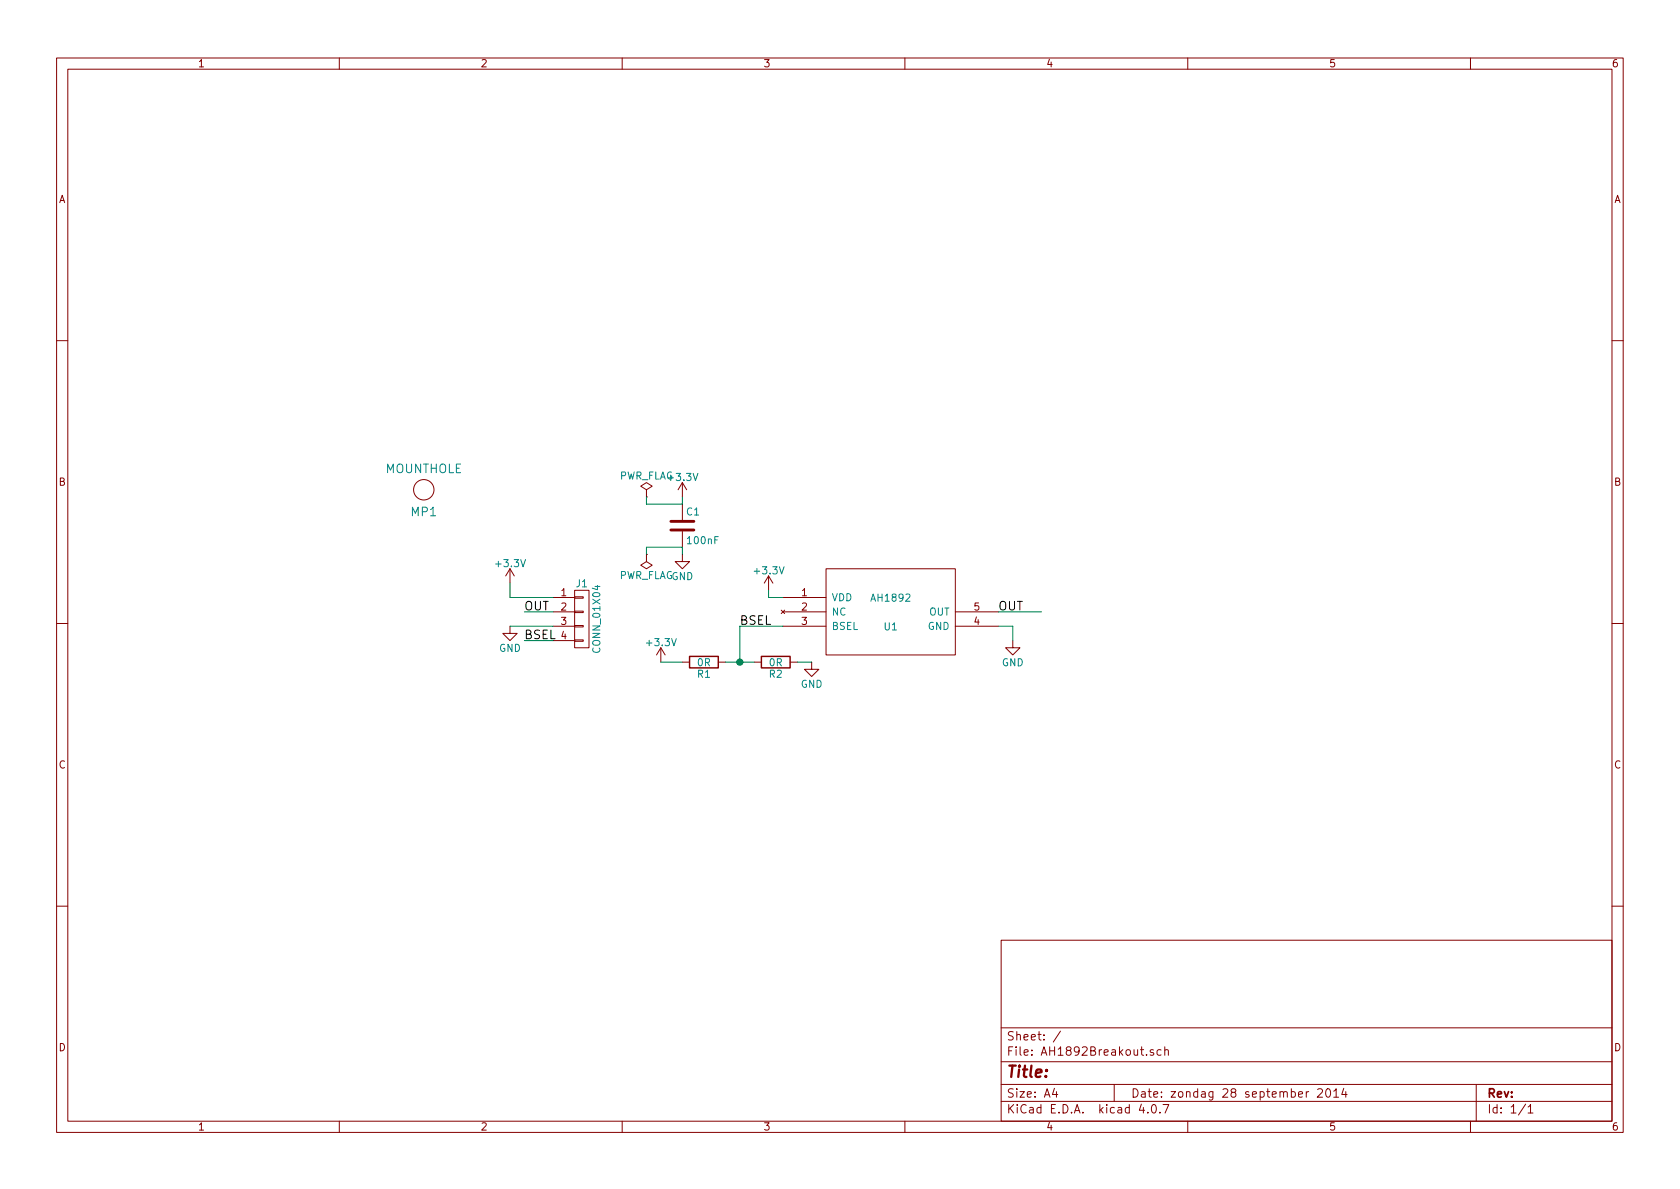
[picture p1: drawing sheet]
EESchema Schematic File Version 2
LIBS:power
LIBS:device
LIBS:transistors
LIBS:conn
LIBS:linear
LIBS:regul
LIBS:74xx
LIBS:cmos4000
LIBS:adc-dac
LIBS:memory
LIBS:xilinx
LIBS:microcontrollers
LIBS:dsp
LIBS:microchip
LIBS:analog_switches
LIBS:motorola
LIBS:texas
LIBS:intel
LIBS:audio
LIBS:interface
LIBS:digital-audio
LIBS:philips
LIBS:display
LIBS:cypress
LIBS:siliconi
LIBS:opto
LIBS:atmel
LIBS:contrib
LIBS:valves
LIBS:KevinsLib
LIBS:w_connectors
LIBS:AH1892Breakout-cache
EELAYER 25 0
EELAYER END
$Descr A4 11693 8268
encoding utf-8
Sheet 1 1
Title ""
Date "zondag 28 september 2014"
Rev ""
Comp ""
Comment1 ""
Comment2 ""
Comment3 ""
Comment4 ""
$EndDescr
$Comp
L AH1892 U1
U 1 1
P 6200 4250
F 0 "U1" H 6200 4150 50  0000 C CNN
F 1 "AH1892" H 6200 4350 50  0000 C CNN
F 2 "KevinLib:AH1892" H 6200 4250 50  0001 C CNN
F 3 "DOCUMENTATION" H 6200 4250 50  0001 C CNN
	1    6200 4250
	1    0    0    -1  
$EndComp
$Comp
L CONN_01X04 J1
U 1 1
P 4050 4300
F 0 "J1" H 4050 4550 50  0000 C CNN
F 1 "CONN_01X04" V 4150 4300 50  0000 C CNN
F 2 "Connectors_JST:JST_PH_B4B-PH-SM4-TB_04x2.00mm_Straight" H 4050 4300 50  0001 C CNN
F 3 "" H 4050 4300 50  0001 C CNN
	1    4050 4300
	1    0    0    -1  
$EndComp
$Comp
L C C1
U 1 1
P 4750 3650
F 0 "C1" H 4775 3750 50  0000 L CNN
F 1 "100nF" H 4775 3550 50  0000 L CNN
F 2 "Resistors_SMD:R_0805_HandSoldering" H 4788 3500 50  0001 C CNN
F 3 "" H 4750 3650 50  0001 C CNN
	1    4750 3650
	1    0    0    -1  
$EndComp
$Comp
L R R1
U 1 1
P 4900 4600
F 0 "R1" V 4980 4600 50  0000 C CNN
F 1 "0R" V 4900 4600 50  0000 C CNN
F 2 "Resistors_SMD:R_1206_HandSoldering" V 4830 4600 50  0001 C CNN
F 3 "" H 4900 4600 50  0001 C CNN
	1    4900 4600
	0    1    1    0   
$EndComp
$Comp
L R R2
U 1 1
P 5400 4600
F 0 "R2" V 5480 4600 50  0000 C CNN
F 1 "0R" V 5400 4600 50  0000 C CNN
F 2 "Resistors_SMD:R_1206_HandSoldering" V 5330 4600 50  0001 C CNN
F 3 "" H 5400 4600 50  0001 C CNN
	1    5400 4600
	0    1    1    0   
$EndComp
$Comp
L +3.3V #PWR01
U 1 1
P 4750 3450
F 0 "#PWR01" H 4750 3300 50  0001 C CNN
F 1 "+3.3V" H 4750 3590 50  0000 C CNN
F 2 "" H 4750 3450 50  0001 C CNN
F 3 "" H 4750 3450 50  0001 C CNN
	1    4750 3450
	1    0    0    -1  
$EndComp
$Comp
L GND #PWR02
U 1 1
P 7050 4450
F 0 "#PWR02" H 7050 4200 50  0001 C CNN
F 1 "GND" H 7050 4300 50  0000 C CNN
F 2 "" H 7050 4450 50  0001 C CNN
F 3 "" H 7050 4450 50  0001 C CNN
	1    7050 4450
	1    0    0    -1  
$EndComp
Wire Wire Line
	6950 4350 7050 4350
Wire Wire Line
	7050 4350 7050 4450
Wire Wire Line
	6950 4250 7250 4250
Wire Wire Line
	3850 4250 3650 4250
Text Label 6950 4250 0    60   ~ 0
OUT
Text Label 3650 4250 0    60   ~ 0
OUT
Wire Wire Line
	5450 4350 5150 4350
Wire Wire Line
	5150 4350 5150 4600
Wire Wire Line
	5050 4600 5250 4600
Connection ~ 5150 4600
$Comp
L GND #PWR03
U 1 1
P 5650 4600
F 0 "#PWR03" H 5650 4350 50  0001 C CNN
F 1 "GND" H 5650 4450 50  0000 C CNN
F 2 "" H 5650 4600 50  0001 C CNN
F 3 "" H 5650 4600 50  0001 C CNN
	1    5650 4600
	1    0    0    -1  
$EndComp
$Comp
L GND #PWR04
U 1 1
P 4750 3850
F 0 "#PWR04" H 4750 3600 50  0001 C CNN
F 1 "GND" H 4750 3700 50  0000 C CNN
F 2 "" H 4750 3850 50  0001 C CNN
F 3 "" H 4750 3850 50  0001 C CNN
	1    4750 3850
	1    0    0    -1  
$EndComp
$Comp
L GND #PWR05
U 1 1
P 3550 4350
F 0 "#PWR05" H 3550 4100 50  0001 C CNN
F 1 "GND" H 3550 4200 50  0000 C CNN
F 2 "" H 3550 4350 50  0001 C CNN
F 3 "" H 3550 4350 50  0001 C CNN
	1    3550 4350
	1    0    0    -1  
$EndComp
$Comp
L +3.3V #PWR06
U 1 1
P 3550 4050
F 0 "#PWR06" H 3550 3900 50  0001 C CNN
F 1 "+3.3V" H 3550 4190 50  0000 C CNN
F 2 "" H 3550 4050 50  0001 C CNN
F 3 "" H 3550 4050 50  0001 C CNN
	1    3550 4050
	1    0    0    -1  
$EndComp
$Comp
L +3.3V #PWR07
U 1 1
P 5350 4100
F 0 "#PWR07" H 5350 3950 50  0001 C CNN
F 1 "+3.3V" H 5350 4240 50  0000 C CNN
F 2 "" H 5350 4100 50  0001 C CNN
F 3 "" H 5350 4100 50  0001 C CNN
	1    5350 4100
	1    0    0    -1  
$EndComp
$Comp
L +3.3V #PWR08
U 1 1
P 4600 4600
F 0 "#PWR08" H 4600 4450 50  0001 C CNN
F 1 "+3.3V" H 4600 4740 50  0000 C CNN
F 2 "" H 4600 4600 50  0001 C CNN
F 3 "" H 4600 4600 50  0001 C CNN
	1    4600 4600
	1    0    0    -1  
$EndComp
Wire Wire Line
	4750 3850 4750 3800
Wire Wire Line
	4750 3500 4750 3450
Wire Wire Line
	3850 4150 3550 4150
Wire Wire Line
	3550 4150 3550 4050
Wire Wire Line
	3850 4350 3550 4350
Wire Wire Line
	3850 4450 3650 4450
Text Label 3650 4450 0    60   ~ 0
BSEL
Text Label 5150 4350 0    60   ~ 0
BSEL
Wire Wire Line
	5550 4600 5650 4600
Wire Wire Line
	4750 4600 4600 4600
Wire Wire Line
	5450 4150 5350 4150
Wire Wire Line
	5350 4150 5350 4100
$Comp
L PWR_FLAG #FLG09
U 1 1
P 4500 3450
F 0 "#FLG09" H 4500 3525 50  0001 C CNN
F 1 "PWR_FLAG" H 4500 3600 50  0000 C CNN
F 2 "" H 4500 3450 50  0001 C CNN
F 3 "" H 4500 3450 50  0001 C CNN
	1    4500 3450
	1    0    0    -1  
$EndComp
$Comp
L PWR_FLAG #FLG010
U 1 1
P 4500 3850
F 0 "#FLG010" H 4500 3925 50  0001 C CNN
F 1 "PWR_FLAG" H 4500 4000 50  0000 C CNN
F 2 "" H 4500 3850 50  0001 C CNN
F 3 "" H 4500 3850 50  0001 C CNN
	1    4500 3850
	-1   0    0    1   
$EndComp
Wire Wire Line
	4750 3500 4500 3500
Wire Wire Line
	4500 3500 4500 3450
Wire Wire Line
	4750 3800 4500 3800
Wire Wire Line
	4500 3800 4500 3850
$Comp
L MOUNTHOLE MP1
U 1 1
P 2950 3400
F 0 "MP1" H 2950 3250 60  0000 C CNN
F 1 "MOUNTHOLE" H 2950 3550 60  0000 C CNN
F 2 "KevinLib:TH-M3" H 2950 3400 60  0001 C CNN
F 3 "" H 2950 3400 60  0001 C CNN
	1    2950 3400
	1    0    0    -1  
$EndComp
$EndSCHEMATC
